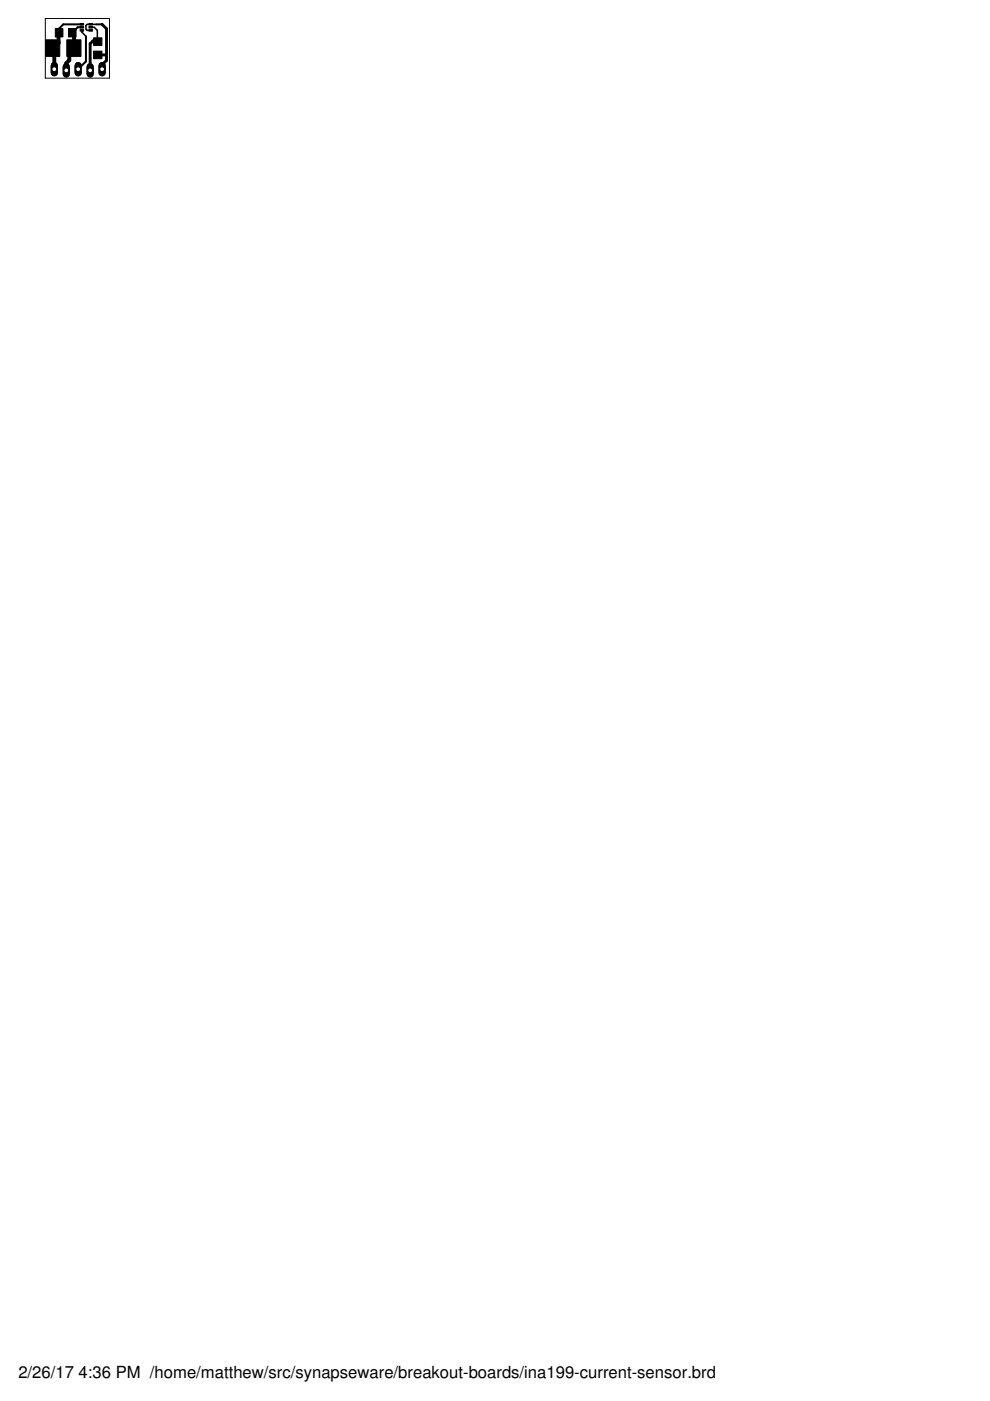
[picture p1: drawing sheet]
<svg xmlns="http://www.w3.org/2000/svg" width="210mm" height="297mm" viewBox="0 0 210 297" stroke-linecap="round" stroke-linejoin="round" font-family="sans-serif">
<path d="M11.5 13.9v1.5" fill="none" stroke="#000" stroke-width="1.5"/>
<circle cx="11.5" cy="14.7" r=".51" fill="#fff" stroke="#000" stroke-width=".21"/>
<path d="M14.1 14.2v1.5" fill="none" stroke="#000" stroke-width="1.5"/>
<circle cx="14.1" cy="14.9" r=".51" fill="#fff" stroke="#000" stroke-width=".21"/>
<path d="M16.6 13.9v1.5" fill="none" stroke="#000" stroke-width="1.5"/>
<circle cx="16.6" cy="14.7" r=".51" fill="#fff" stroke="#000" stroke-width=".21"/>
<path d="M19.1 14.2v1.5" fill="none" stroke="#000" stroke-width="1.5"/>
<circle cx="19.1" cy="14.9" r=".51" fill="#fff" stroke="#000" stroke-width=".21"/>
<path d="M21.7 13.9v1.5" fill="none" stroke="#000" stroke-width="1.5"/>
<circle cx="21.7" cy="14.7" r=".51" fill="#fff" stroke="#000" stroke-width=".21"/>
<path d="M9.7 8.4h3v3.6h-3zM11.7 6.1h1.6v1.7h-1.6zM14.2 8.4h3v3.6h-3zM14.5 6.1h1.6v1.7h-1.6zM17 5h.7v.3h-.7zM17 5.6h.7v.3h-.7zM17 6.3h.7v.3h-.7zM18.9 6.3h.7v.3h-.7zM18.9 5.6h.7v.3h-.7zM18.9 5h.7v.3h-.7zM19.8 10.8h1.8v1.6h-1.8zM19.8 8h1.8v1.6h-1.8z" fill="#000" stroke="#000" stroke-width=".21"/>
<path d="M17.4 6.4v.4l.8 .9M19.2 5.2h-.7l-.3 .2v.8l.3 .2h.7M19.2 5.8h.8l.6 .6 .1 2.4M19.2 5.1l1.2 .1M19.2 5.1v.1" fill="none" stroke="#000" stroke-width=".32"/>
<path d="M20.7 8.8l.2-.1h-1.2l-.6 .6v5.6M20.7 11.6h1.9M21.7 5.2l.9 .9v6.7l-.9 .9v1" fill="none" stroke="#000" stroke-width=".61"/>
<path d="M17.3 5.2h-3.9l-.9 .9v.8M17.4 5.8h-.9l-1.2 1.1M17.4 5.1l-.1 .1M18.2 7.7v5.3l-1.6 1.7M20.4 5.2h1.3" fill="none" stroke="#000" stroke-width=".42"/>
<path d="M12.4 9.1h.1M12.4 9.1l-1.2 1.1 .3 .2v4.3M12.5 6.9h-.1v2.2M15.3 6.9h.4v2.6l-.3-.4 .3 1.1-1 .3v2.3l-.6 .6v1.5" fill="none" stroke="#000" stroke-width=".83"/>
<path d="M11.5 13.9v1.5" fill="none" stroke="#000" stroke-width="1.5"/>
<circle cx="11.5" cy="14.7" r=".51" fill="#fff" stroke="#000" stroke-width=".21"/>
<path d="M14.1 14.2v1.5" fill="none" stroke="#000" stroke-width="1.5"/>
<circle cx="14.1" cy="14.9" r=".51" fill="#fff" stroke="#000" stroke-width=".21"/>
<path d="M16.6 13.9v1.5" fill="none" stroke="#000" stroke-width="1.5"/>
<circle cx="16.6" cy="14.7" r=".51" fill="#fff" stroke="#000" stroke-width=".21"/>
<path d="M19.1 14.2v1.5" fill="none" stroke="#000" stroke-width="1.5"/>
<circle cx="19.1" cy="14.9" r=".51" fill="#fff" stroke="#000" stroke-width=".21"/>
<path d="M21.7 13.9v1.5" fill="none" stroke="#000" stroke-width="1.5"/>
<circle cx="21.7" cy="14.7" r=".51" fill="#fff" stroke="#000" stroke-width=".21"/>
<path d="M9.6 3.9h13.6v12.7h-13.6z" fill="none" stroke="#000" stroke-width=".21"/>
<g font-size="3.5">
<text x="3.9" y="292.1">2/26/17</text>
<text x="16.7" y="292.1">4:36 PM /home/matthew/src/synapseware/breakout-boards/ina199-current-sensor.brd</text>
</g>
</svg>
